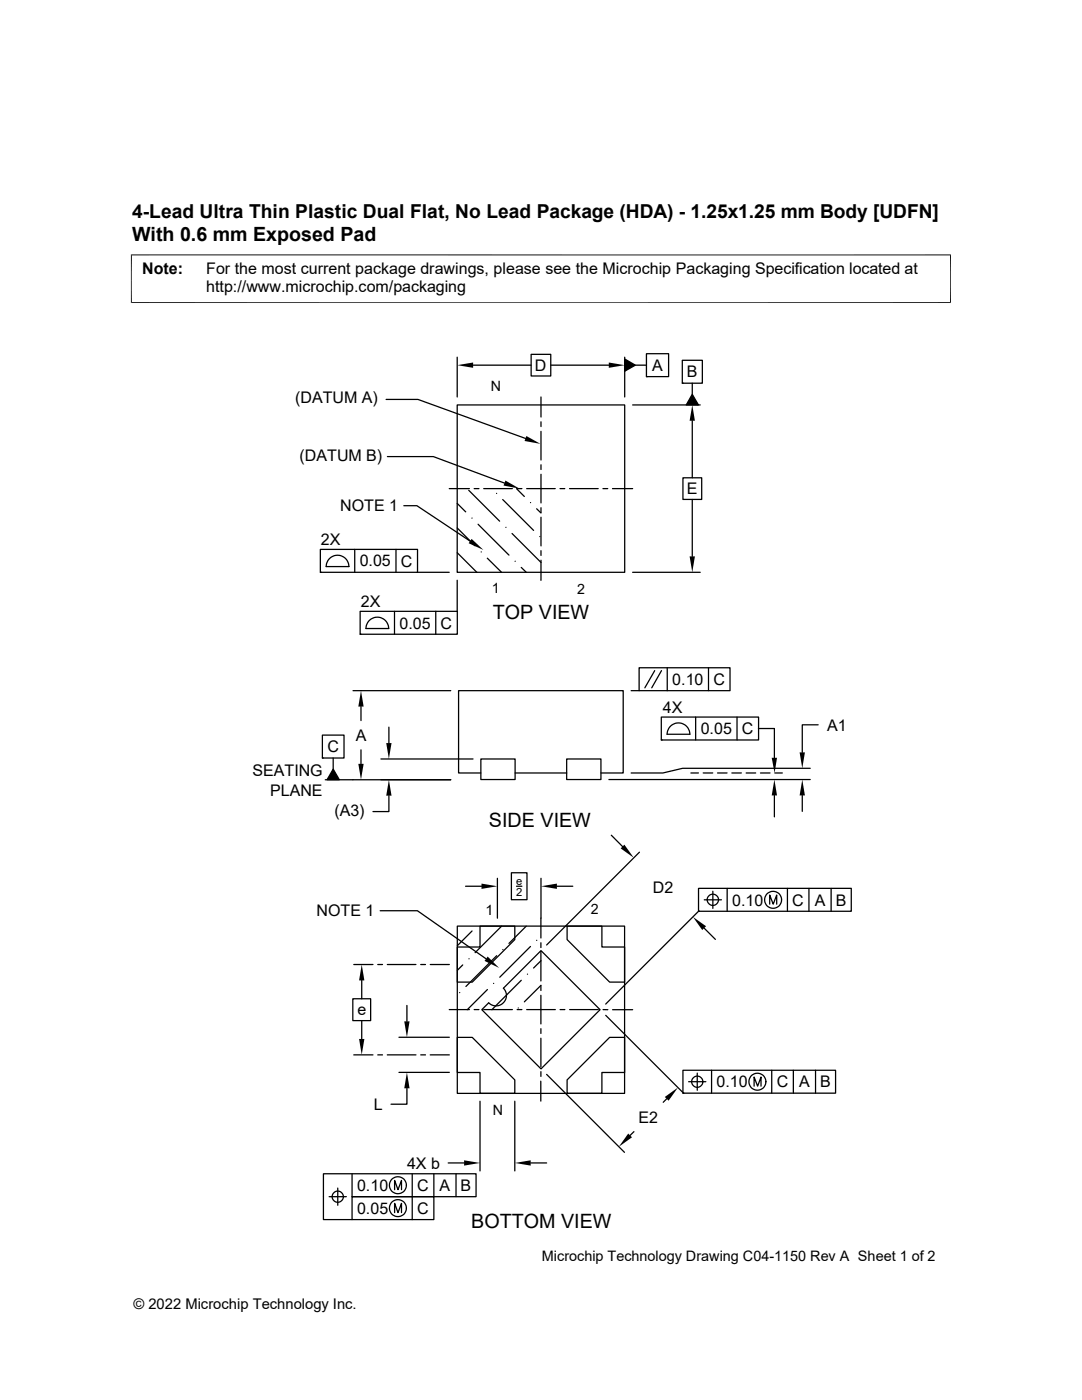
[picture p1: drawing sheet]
<svg xmlns="http://www.w3.org/2000/svg" width="216mm" height="279mm" viewBox="0 0 216 279" stroke-linecap="round" stroke-linejoin="round" font-family="sans-serif">
<g fill="none" stroke="#000" stroke-width=".25">
<path d="M77 79.7h6.4l21.5 7.8M91.2 71.3v7.9M94.4 72.9h11.6M106 70.7h3.9v4.3h-3.9zM107.9 79.2v4M109.9 72.9h11.6M124.7 71.3v7.9M124.7 71.6l2.1 1.3-2.1 1.2zM126.8 72.9h2.2M129 70.6h4.4v4.6h-4.4zM129 75.2h.1M136.1 71.9h4v4.6h-4z"/>
<path d="M136.1 76.5h.1M138.1 78.7l1.3 2.1h-2.5zM138.1 76.5v2.2M77.3 91.1h9.2l14.2 5.3M89.6 97.5h4.1M91.2 80.8h33.5v33.4h-33.5zM93.5 97.9l6.2 6.1M94.6 97.5h1M96.5 97.5h5.7M99.1 98.5h.1M100.3 99.7l6.2 6.2M103.1 97.5l1.5 1.6"/>
<path d="M103.2 97.5h.9M105.1 97.5h5.7M107.9 84.2v.9M107.9 86.1v5.7M107.9 92.8v.9M107.9 94.7v5.7M111.7 97.5h1M113.6 97.5h5.8M120.3 97.5h1M122.2 97.5h4M126.2 80.8h13.5M136.3 95.4h3.7v4.3h-3.7z"/>
<path d="M138.1 84v11.4M138.1 99.7v11.3M63.9 109.6h19.4v4.6h-19.4zM63.9 114.2h.1M65.1 113.1h4.5a2.26 2.26 0 0 0-2.2-2.3 2.26 2.26 0 0 0-2.3 2.3M70.8 109.6v4.6M79 109.6v4.6M80.6 100.9h2.6l10.6 7.1M83.3 114.2h6.3M91.2 115.8v6.2M91.2 110.3l3.9 3.9M91.2 105.4l3.6 3.5"/>
<path d="M91.2 100.5l1.7 1.7M94.2 103.4h.1M95.4 104.6l6.2 6.2M96 110.2h.1M97.2 111.4l2.9 2.8M100.9 105.2h.1M102.2 106.5l5.8 5.7M102.8 112h.1M104 113.2l1 1M105.9 100.3h.1M107.1 101.5l.8 .9M107.7 107.1h.1"/>
<path d="M107.9 111.8v4M107.9 101.3v1M107.9 103.2v5.7M107.9 109.9v.9M126.2 114.2h13.5M70.4 137.8h19.5M71.9 122h19.3v4.6h-19.3zM71.9 126.6h.1M73 125.4h4.6a2.26 2.26 0 0 0-2.3-2.2 2.26 2.26 0 0 0-2.3 2.2M78.7 122v4.6M87 122v4.6M125.9 137.8h1.6"/>
<path d="M127.5 133.3h18.2v4.5h-18.2zM130.6 133.8l-1.9 3.5M132 133.8l-2 3.5M133.1 133.3v4.5M141.4 133.3v4.5M64.3 146.7h4.3v4.6h-4.3zM64.3 151.3h.1M66.5 151.3v2.2M66.5 153.5l1.2 2.1h-2.4zM72 141v2.8M72 149.6v2.8M76 151.5h18.4"/>
<path d="M77.6 158.8v3.2h-3.2M77.6 145.1v3.2M89.9 155.6h-25M95.9 151.5h6.9v4.1h-6.9zM95.9 154.3h-4.4v-16.5h32.9v16.5h-4.5M102.8 154.3h10.3M113.1 151.5h6.8v4.1h-6.8zM121.5 155.6h40.2M132 143.1h19.4v4.6h-19.4zM132 147.7h.1M133.1 146.5h4.6M133.1 146.5a2.26 2.26 0 0 1 2.3-2.2 2.26 2.26 0 0 1 2.2 2.2"/>
<path d="M137.9 154.3h1.5M138.8 143.1v4.6M140.3 154.3h1.9M143.2 154.3h1.9M146 154.3h1.9M147.1 143.1v4.6M148.9 154.3h1.9M151.3 145.4h3.2v5.8M151.7 154.3h1.9M154.5 158.8v4.2M154.6 154.3h1.5M160.1 158.8v3.1"/>
<path d="M161.7 153.3h-25.5l-3.9 1h-6.4M163.3 144.7h-3.2v5.5M92.9 176.9h3.2M99.3 175.3v7.9M102 174.2h3.2v5.4h-3.2zM103.1 176.9h1M107.9 175.3v11.9M111.1 176.9h3.2M122 166.7l2.2 2.3M127.6 170.1l-18.5 18.5M139.4 177.3h30.5v4.6h-30.5zM140.5 179.6h3.5"/>
<path d="M141.1 179.6a1.14 1.14 0 0 1 1.5-1.2 1.14 1.14 0 0 1 .5 1.9 1.14 1.14 0 0 1-1.9-.3l-.1-.4M142.2 177.9v3.4M145.1 177.3v4.6M157.1 177.3v4.6M161.4 177.3v4.6M165.8 177.3v4.6M70.4 199.3h3.6v4.4h-3.6zM70.6 192.5h3.8M72.2 195.7v3.6M75.4 192.5h.9M75.9 181.8h7.4l13.7 9.5M77.3 192.5h5.7"/>
<path d="M83.9 192.5h1M85.9 192.5h3.8M91.2 189h4.6v-4.2h6.9v2.7l-8.5 8.5h-3zM91.2 184.8h33.4v33.4h-33.4zM91.7 198.1h.1M92.3 192.6l-1.1 1.1M93.6 191.3h.1M94.2 185.8l-3 2.9M97.3 197.5l-4.1 4M98.5 196.3h.1M99.1 190.7l-6.1 6.2M100.1 184.8l-5.3 5.3"/>
<path d="M100.3 189.5h.1M100.4 197.2a2.07 2.07 0 0 1 0 2.9 2.07 2.07 0 0 1-2.9 0M100.5 197.2l7.5-7.5 11.7 11.8-11.7 11.8-11.9-11.8 1.4-1.3M104 195.6l-5.9 5.9M105 184.8l-3.4 3.5M105.2 194.4h.1M105.9 188.9l-6.2 6.1M107.1 187.7h.1M107.9 188.2v.9M107.9 190.1v5.7M107.9 196.7v1M107.9 198.6v5.7"/>
<path d="M108 196.6l-3.4 3.3M108 191.7l-1.5 1.5M113.2 184.8h6.9v4.2h4.5v7h-3l-8.4-8.5zM139.4 181.9l-18.5 18.5M139.4 181.9h.1M140.5 185.2l2.2 2.3M153.6 180.4v-1.8l.7 1.8 .7-1.8v1.8M70.6 210.5h3.8M72.2 203.7v3.6M75.4 210.5h.9M77.3 210.5h5.7M79.6 207h10.1"/>
<path d="M79.6 214h10.1M81.2 217.2v3.2h-3.2M81.2 200.7v3.1M83.9 210.5h1M85.9 210.5h3.8M89.6 201.5h4.1M91.2 207h3l8.5 8.5v2.7h-6.9v-4.2h-4.6zM94.6 201.5h1M95.8 219.8v13.9M96.5 201.5h5.7M102.7 219.8v13.9M103.2 201.5h.9"/>
<path d="M103.4 201.2h.1M105.1 201.5h5.7M107.9 215.8v4M107.9 205.3v.9M107.9 207.2v5.7M107.9 213.9v.9M109.1 214.4l15.5 15.6M111.8 201.5h.9M113.2 215.5l8.4-8.5h3v7h-4.5v4.2h-6.9zM113.7 201.5h5.7M120.3 201.5h1M120.9 202.6l15.5 15.6"/>
<path d="M122.2 201.5h4M133 219.3l-.7 .7M136.3 213.6h30.4v4.6h-30.4zM136.3 218.2h.1M137.4 215.9h3.4M139.1 214.2v3.4M142 213.6v4.6M150.5 216.8v-1.9l.7 1.9 .6-1.9v1.9M154 213.6v4.6M158.3 213.6v4.6M162.7 213.6v4.6M65.7 238.8h3.4"/>
<path d="M67.4 237.1v3.4M70.3 234.3v4.5h16.3v4.6h-22.1v-9.1h30.5v4.5h-24.7v4.6M78.7 237.4v-1.8l.7 1.8 .7-1.8v1.8M82.3 234.3v9.1M86.6 234.3v4.5M89.4 232.1h3.2M91 234.3v4.5M105.9 232.1h3.2M126.5 225.8l-.8 .8M78.7 242v-1.8l.7 1.8 .7-1.8v1.8"/>
<circle cx="154.3" cy="179.6" r="1.69"/>
<circle cx="139.1" cy="215.9" r="1.12"/>
<circle cx="151.1" cy="215.9" r="1.69"/>
<circle cx="67.4" cy="238.8" r="1.12"/>
<circle cx="79.4" cy="236.5" r="1.69"/>
<circle cx="79.4" cy="241.1" r="1.69"/>
</g>
<g fill="#000">
<path d="M91.2 72.9l3.2-.6v1.1zM121.5 72.3l3.2 .6-3.2 .5zM124.7 71.6l2.1 1.3-2.1 1.2zM100.9 95.9l2.8 1.6-3.2-.6zM105 87l2.8 1.6-3.1-.6zM138.1 80.8l.6 3.2h-1.1zM138.1 78.7l1.3 2.1h-2.5zM94.1 107.5l2.4 2.2-3-1.3zM137.6 111h1.1l-.6 3.2zM66.5 153.5l1.2 2.1h-2.4zM71.5 152.4h1.1l-.6 3.2zM72 137.8l.6 3.2h-1.1z"/>
<path d="M77.1 148.3h1l-.5 3.2zM77.6 155.6l.5 3.2h-1zM154.5 155.6l.5 3.2h-1zM154 151.2h1l-.4 3.1zM160.1 155.6l.5 3.2h-1zM159.6 150.2h1l-.5 3.1zM96.1 176.3l3.2 .6-3.2 .5zM107.9 176.9l3.2-.6v1.1zM123.8 169.3l.8-.7 1.9 2.6zM72.2 192.5l.5 3.2h-1.1zM97.3 190.9l2.3 2.3-2.9-1.4zM138.3 183l2.6 1.8-.8 .8z"/>
<path d="M71.6 207.3h1.1l-.5 3.2zM80.7 203.8h1l-.5 3.2zM81.2 214l.5 3.2h-1zM132.7 218.9l2.6-1.9-1.9 2.7zM92.6 231.6l3.2 .5-3.2 .5zM102.7 232.1l3.2-.5v1zM125.3 226.2l.8 .8-2.6 1.9z"/>
</g>
<path d="M26.1 50.9h163.7M26.2 50.8v9.7M189.7 50.8v9.7M26.1 60.4h163.7" fill="none" stroke="#000" stroke-width=".2"/>
<g font-size="3.9">
<text x="26.4" y="48">With 0.6 mm Exposed Pad</text>
<text x="98.3" y="123.6">TOP VIEW</text>
<text x="97.6" y="165">SIDE VIEW</text>
<text x="94" y="245">BOTTOM VIEW</text>
</g>
<text font-size="3.8" x="26.4" y="43.5">4-Lead Ultra Thin Plastic Dual Flat, No Lead Package (HDA) - 1.25x1.25 mm Body [UDFN]</text>
<g font-size="3.2">
<text x="28.4" y="54.6">Note:</text>
<text x="41.1" y="58.3">http://www.microchip.com/packaging</text>
<text x="41.1" y="54.6">For the most current package drawings, please see the Microchip Packaging Specification located at</text>
<text x="106.7" y="74">D</text>
<text x="130.1" y="74">A</text>
<text x="137.1" y="75.3">B</text>
<text x="58.9" y="80.5">(DATUM A)</text>
<text x="59.8" y="91.9">(DATUM B)</text>
<text x="137" y="98.7">E</text>
<text x="67.9" y="102">NOTE 1</text>
<text x="64.1" y="108.9">2X</text>
<text x="71.8" y="113.1">0.05</text>
<text x="80" y="113.1">C</text>
<text x="72" y="121.2">2X</text>
<text x="79.7" y="125.4">0.05</text>
<text x="87.9" y="125.4">C</text>
<text x="134.2" y="136.7">0.10</text>
<text x="142.3" y="136.7">C</text>
<text x="132.3" y="142.3">4X</text>
<text x="71" y="147.9">A</text>
<text x="139.8" y="146.5">0.05</text>
<text x="148" y="146.5">C</text>
<text x="165" y="145.8">A1</text>
<text x="50.4" y="155">SEATING</text>
<text x="65.3" y="150.1">C</text>
<text x="53.9" y="158.8">PLANE</text>
<text x="66.7" y="162.8">(A3)</text>
<text x="130.3" y="178.2">D2</text>
<text x="63.1" y="182.9">NOTE 1</text>
<text x="146.1" y="180.7">0.10</text>
<text x="158.1" y="180.7">C</text>
<text x="162.6" y="180.7">A</text>
<text x="166.8" y="180.7">B</text>
<text x="71.3" y="202.6">e</text>
<text x="74.6" y="221.5">L</text>
<text x="143" y="217">0.10</text>
<text x="155" y="217">C</text>
<text x="159.4" y="217">A</text>
<text x="163.6" y="217">B</text>
<text x="127.4" y="224.1">E2</text>
<text x="81.2" y="233.2">4X b</text>
<text x="71.2" y="237.7">0.10</text>
<text x="83.2" y="237.7">C</text>
<text x="87.7" y="237.7">A</text>
<text x="91.9" y="237.7">B</text>
<text x="71.2" y="242.3">0.05</text>
<text x="83.2" y="242.3">C</text>
</g>
<g font-size="2.9">
<text x="108.1" y="251.7">Microchip Technology Drawing C04-1150 Rev A Sheet 1 of 2</text>
<text x="26.6" y="261.3">© 2022 Microchip Technology Inc.</text>
</g>
<g font-size="2.8">
<text x="97.9" y="78.1">N</text>
<text x="98.1" y="118.4">1</text>
<text x="115.2" y="118.4">2</text>
<text x="96.9" y="182.6">1</text>
<text x="117.9" y="182.4">2</text>
<text x="98.3" y="222.6">N</text>
</g>
<g font-size="2.2">
<text x="103" y="176.6">e</text>
<text x="103" y="178.7">2</text>
</g>
</svg>
